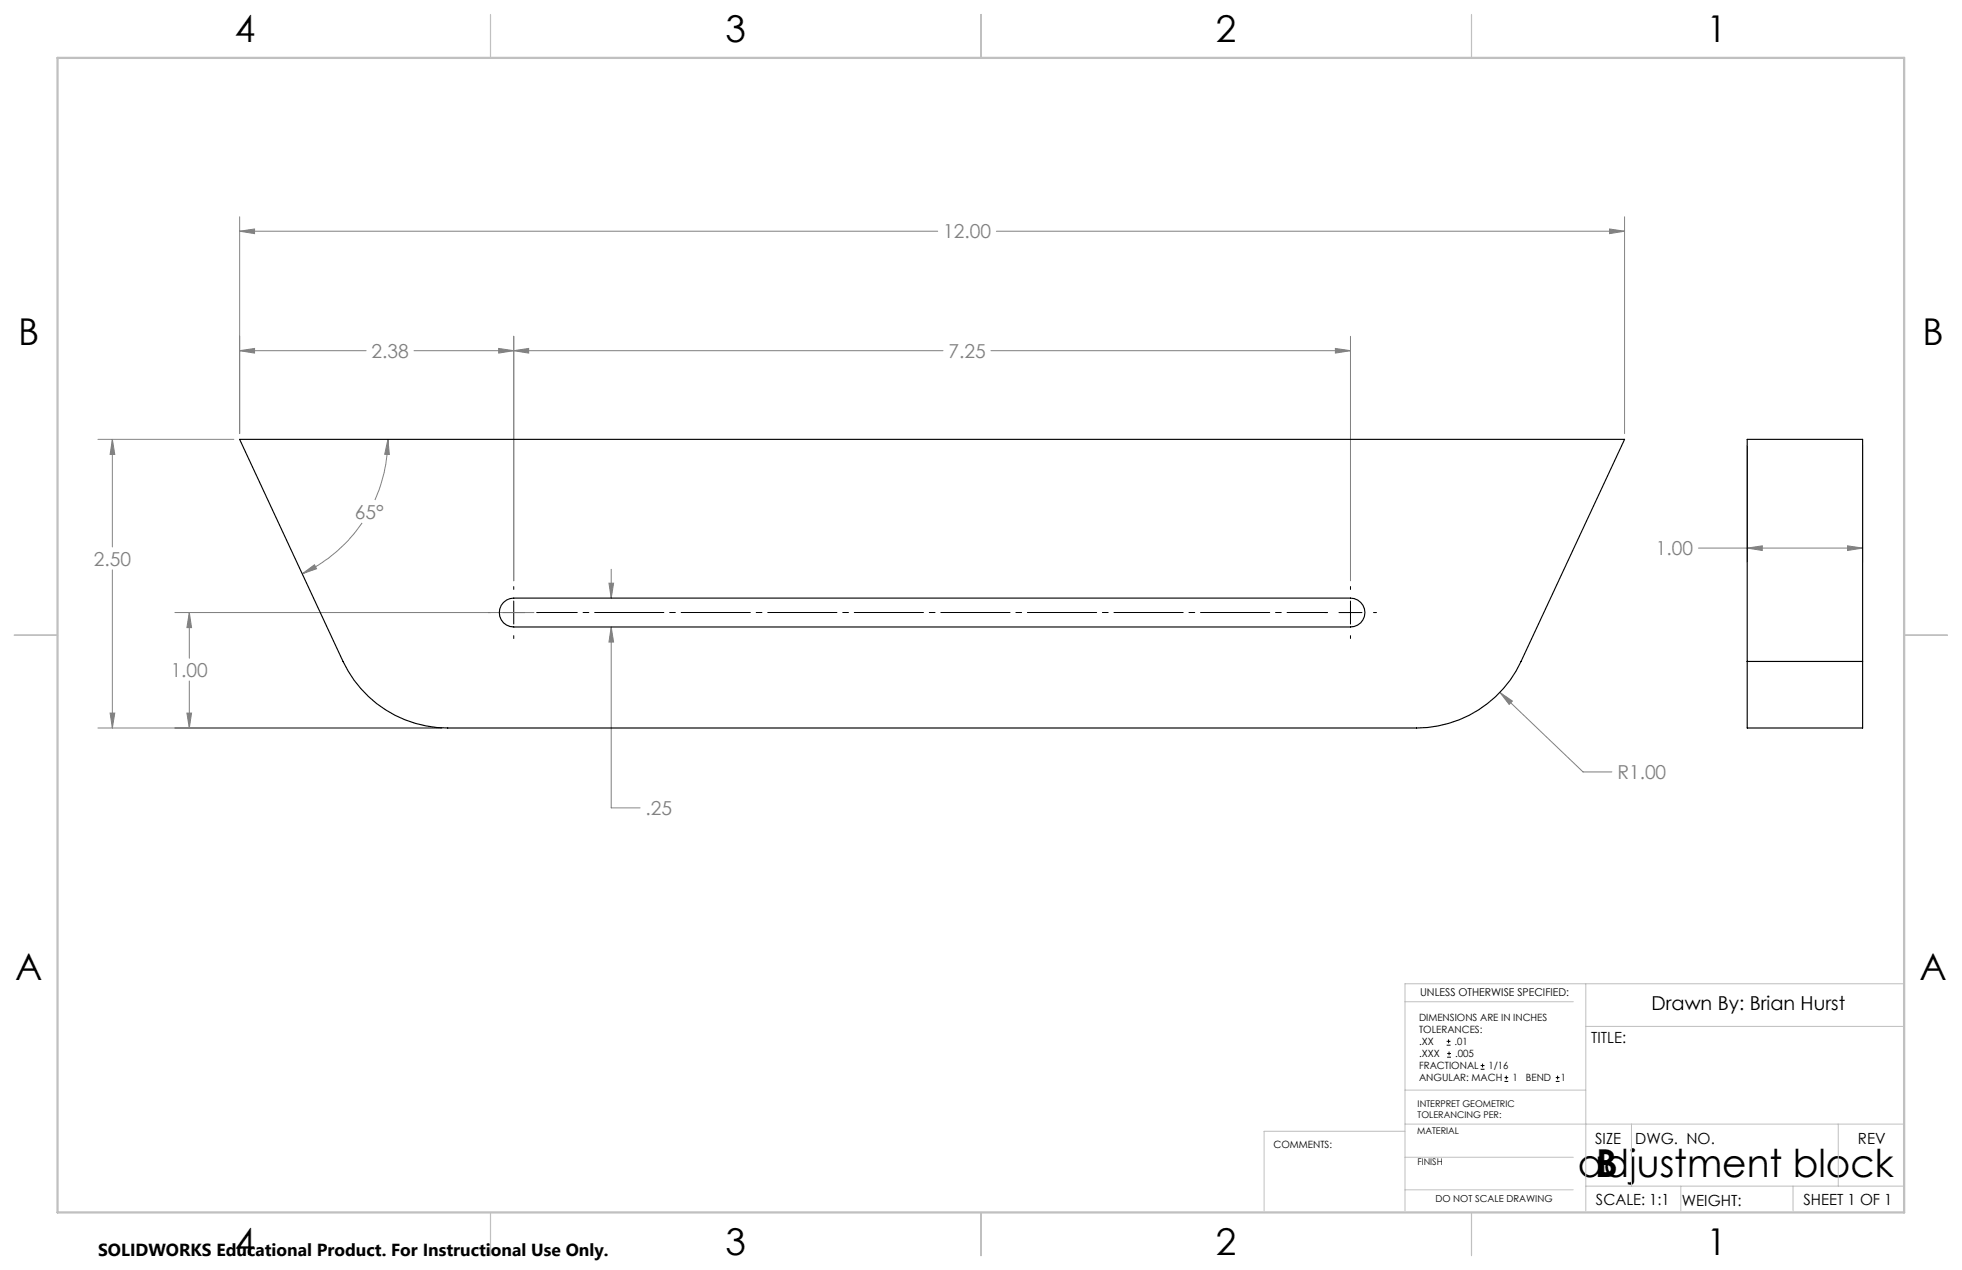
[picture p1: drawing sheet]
<svg xmlns="http://www.w3.org/2000/svg" width="432mm" height="279mm" viewBox="0 0 432 279" stroke-linecap="round" stroke-linejoin="round" font-family="sans-serif">
<g fill="none" stroke="#000" stroke-width=".22">
<path d="M107.4 134.8h.6M110.5 134.8h5.1M113.1 129v.7M113.1 132.2v5.1M113.1 139.8v.7M118.1 134.8h.7M291.5 134.8h.6M294.7 134.8h5.1M297.2 129v.7M297.2 132.2v5.1M297.2 139.8v.7M302.3 134.8h.6"/>
<path d="M318.4 229.9h.8M318.4 229.1h.8M318.5 232.6h.8M318.5 231.8h.8M318.8 228.7v.8M318.9 231.4v.8M325.9 235.2h.8M325.9 234.4h.8M326.3 234v.8M331.1 237.9h.8M331.1 237.1h.8M331.5 236.6v.9"/>
<path d="M342.4 237.9h.8M342.4 237.1h.8M342.8 236.6v.9"/>
</g>
<g fill="none" stroke="#808080" stroke-width=".22">
<path d="M52.7 50.9l3.3-.5v1zM52.7 47.7v47.7M52.7 50.9h153.7M219.3 50.9h138.2M354.2 50.4l3.3 .5-3.3 .5zM357.5 47.7v47.7M52.7 77.2l3.3-.5v1zM52.7 77.2h27.9M91.1 77.2h116.4M109.7 76.7l3.4 .5-3.4 .5zM113.1 74v53.8M113.1 77.2l3.2-.5v1z"/>
<path d="M218.1 77.2h79.1M293.9 76.7l3.3 .5-3.3 .5zM297.2 74v53.8M21.6 96.7h29.9M24.7 96.7l.6 3.3h-1.1zM24.7 96.7v23.6M85.4 96.7l.3 3.3-1-.1zM85.4 96.7a33.9 33.9 0 0 1-2.9 13.3M384.5 97.9v25.9M409.9 97.9v25.9M79.7 115a32.4 32.4 0 0 1-13.2 11.2M24.7 125.4v34.8"/>
<path d="M38.5 134.8h79M41.7 134.8l.5 3.3h-1.1zM41.7 134.8v10M66.5 126.2l2.7-2 .5 .9zM134 128.3h1l-.5 3.3zM134.5 137.9l.5 3.4h-1zM134.5 137.9v39.8h6.4M134.5 125.2v6.4M373.8 120.6h36.1M384.5 120.6l3.3-.5v1zM406.6 120.1l3.3 .5-3.3 .5zM24.2 156.9h1.1l-.6 3.3z"/>
<path d="M41.1 156.9h1.1l-.5 3.3zM41.7 149.8v10.4M330.1 152.3l2.7 1.9-.7 .8zM330.1 152.3l18.3 17.5h6.4M21.6 160.2h75.7"/>
</g>
<path d="M118.2 134.8h173.9" fill="none" stroke="#000" stroke-width=".22" stroke-dasharray="15.2 1.3 1.3 1.3" stroke-dashoffset="6.3"/>
<g fill="none" stroke="#c0c0c0" stroke-width=".22">
<path d="M349 216.4v50M419.1 216.4h-109.9v50M309.2 220.4h37.1M309.2 239.8h39.8M349 225.8h70.1M309.2 248.9h-31v17.5M309.2 247.3h109.9M309.2 254.6h37.1M359.1 247.3v13.6M404.6 247.3v13.6M309.2 261.8h37.1M349 260.9h70.1"/>
<path d="M369.9 260.9v5.5M394.6 260.9v5.5"/>
</g>
<path d="M108 3.2v9.5M215.9 3.2v9.5M323.8 3.2v9.5M3.1 139.7h9.6M419.1 139.7h9.5M108 266.7v9.6M215.9 266.7v9.6M323.8 266.7v9.6" fill="none" stroke="#c0c0c0" stroke-width=".25"/>
<path d="M12.7 12.7h406.4v254h-406.4z" fill="none" stroke="#c0c0c0" stroke-width=".5"/>
<g fill="#808080">
<path d="M52.7 77.2l3.3-.5v1zM109.7 76.7l3.4 .5-3.4 .5z"/>
<path d="M354.2 50.4l3.3 .5-3.3 .5zM52.7 50.9l3.3-.5v1zM24.2 156.9h1.1l-.6 3.3zM24.7 96.7l.6 3.3h-1.1zM66.5 126.2l2.7-2 .5 .9zM85.4 96.7l.3 3.3-1-.1zM41.7 134.8l.5 3.3h-1.1zM41.1 156.9h1.1l-.5 3.3zM113.1 77.2l3.2-.5v1zM293.9 76.7l3.3 .5-3.3 .5zM330.1 152.3l2 2.7 .7-.8zM134 128.3h1l-.5 3.3zM134.5 137.9l.5 3.4h-1zM384.5 120.6l3.3-.5v1zM406.6 120.1l3.3 .5-3.3 .5z"/>
</g>
<path d="M52.7 96.7h304.8l-22.7 48.8a25.4 25.4 0 0 1-23.1 14.7h-213.2a25.5 25.5 0 0 1-23-14.7zM110.8 132.5l.7-.5 1.6-.4h184.1a3.2 3.2 0 0 1 3.2 3.2 3.2 3.2 0 0 1-3.2 3.1h-184.1a3.2 3.2 0 0 1-3-1.9 3.2 3.2 0 0 1 .7-3.5zM384.5 145.5v14.7h25.4v-14.7M384.5 145.5v-48.8h25.4v48.8M384.5 145.5h25.4" fill="none" stroke="#000" stroke-width=".25"/>
<g font-size="8.5">
<text x="347.2" y="258.9">adjustment block</text>
<text x="351.3" y="259">B</text>
</g>
<g font-size="8.1">
<text x="51.7" y="9.3">4</text>
<text x="159.7" y="9.3">3</text>
<text x="267.6" y="9.3">2</text>
<text x="375.6" y="9.3">1</text>
<text x="4" y="76">B</text>
<text x="423.1" y="76">B</text>
<text x="3.3" y="215.7">A</text>
<text x="422.4" y="215.7">A</text>
<text x="51.7" y="276">4</text>
<text x="159.7" y="276">3</text>
<text x="267.6" y="276">2</text>
<text x="375.6" y="276">1</text>
</g>
<g font-size="4.2" fill="#808080">
<text x="207.6" y="52.5">12.00</text>
<text x="81.8" y="78.7">2.38</text>
<text x="208.7" y="78.7">7.25</text>
<text x="78.1" y="114.1">65°</text>
<text x="20.6" y="124.4">2.50</text>
<text x="364.4" y="122.2">1.00</text>
<text x="37.6" y="148.9">1.00</text>
<text x="355.9" y="171.4">R1.00</text>
<text x="142.1" y="179.3">.25</text>
</g>
<text font-size="4.2" x="363.4" y="222.3">Drawn By: Brian Hurst</text>
<text font-size="3.8" x="21.6" y="276.3">SOLIDWORKS Educational Product. For Instructional Use Only.</text>
<g font-size="3.4">
<text x="350.2" y="229.5">TITLE:</text>
<text x="351.1" y="251.6">SIZE</text>
<text x="359.9" y="251.6">DWG. NO.</text>
<text x="408.9" y="251.7">REV</text>
<text x="351.2" y="265.2">SCALE: 1:1</text>
<text x="370.1" y="265.3">WEIGHT:</text>
<text x="396.9" y="265.2">SHEET 1 OF 1</text>
</g>
<text font-size="2.4" x="312.5" y="219">UNLESS OTHERWISE SPECIFIED:</text>
<g font-size="2.2">
<text x="312.3" y="224.6">DIMENSIONS ARE IN INCHES</text>
<text x="312.3" y="227.3">TOLERANCES:</text>
<text x="312.3" y="229.9">.XX</text>
<text x="312.3" y="232.6">.XXX</text>
<text x="320.1" y="229.9">.01</text>
<text x="320.2" y="232.6">.005</text>
<text x="312.3" y="235.2">FRACTIONAL</text>
<text x="312.3" y="237.9">ANGULAR: MACH</text>
<text x="327.6" y="235.2">1/16</text>
<text x="332.8" y="237.9">1</text>
<text x="335.8" y="237.9">BEND</text>
<text x="343.5" y="237.9">1</text>
<text x="280.3" y="252.6">COMMENTS:</text>
</g>
<text font-size="2.1" x="315.9" y="264.5">DO NOT SCALE DRAWING</text>
<g font-size="2">
<text x="312" y="243.5">INTERPRET GEOMETRIC</text>
<text x="312" y="246">TOLERANCING PER:</text>
<text x="311.9" y="249.5">MATERIAL</text>
<text x="311.9" y="256.3">FINISH</text>
</g>
</svg>
